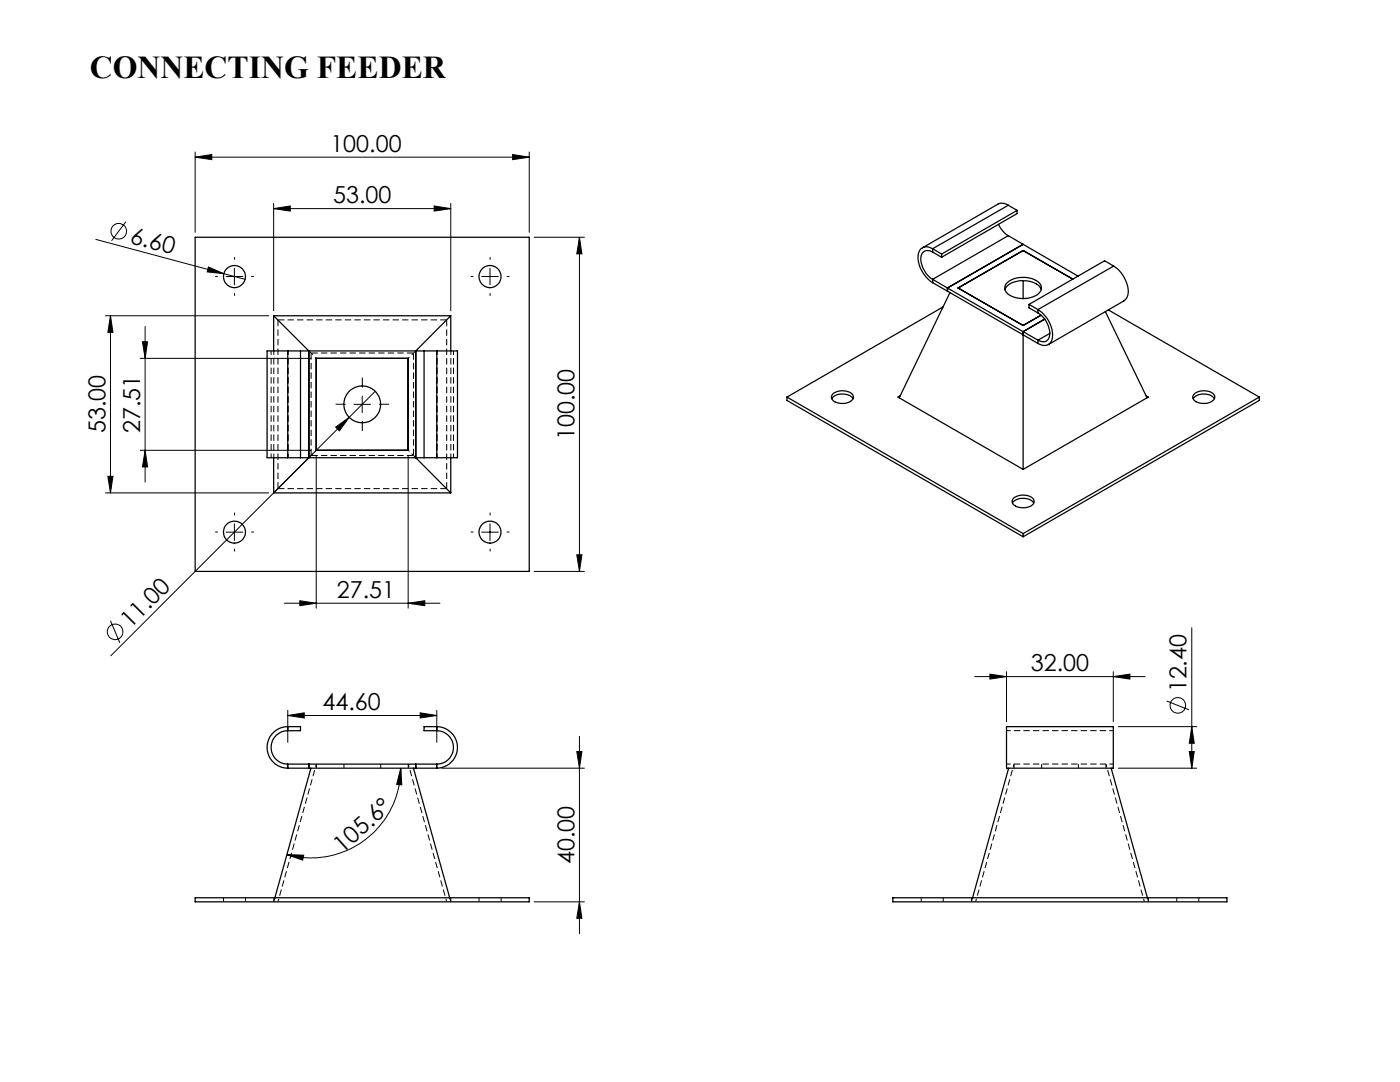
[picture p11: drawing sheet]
<svg xmlns="http://www.w3.org/2000/svg" width="279mm" height="216mm" viewBox="0 0 279 216" stroke-linecap="round" stroke-linejoin="round" font-family="sans-serif">
<g fill="none" stroke="#000" stroke-width=".2" stroke-dasharray="1.3 .6" stroke-dashoffset=".4" stroke-linecap="butt">
<path d="M54.1 70v21.3M54.6 70v21.3M57.4 91.3v-21.3M87.2 91.3v-21.3M90 91.3v-21.3M90.5 91.3v-21.3M57.4 145.8v-.8M57.4 152.5v.8M63.1 153.3v-.8M68.6 152.5v.8M76 153.3v-.8M81.5 153.3v-.8"/>
<path d="M87.2 145.8v-.8M87.2 152.5v.8M200.9 145.8h21.3M200.9 152.5h21.3M202.4 153.3v-.8M207.9 152.5v.8M215.2 153.3v-.8M220.7 153.3v-.8M44.6 179.1v.8M49 179.9v-.8M54.6 179.9v-.8M54.6 179.9l.3-.8"/>
<path d="M90 179.9v-.8M90 179.9l-.2-.8M95.6 179.1v.8M100 179.9v-.8M183.8 179.1v.8M188.2 179.9v-.8M193.9 179.9v-.8M193.9 179.9l.2-.8M229.2 179.9v-.8M229.2 179.9l-.2-.8M234.8 179.1v.8M239.2 179.9v-.8"/>
</g>
<path d="M62.1 70.4l1 1.1M82.5 70.4l-1 1.1M62.1 90.9l1-1.1M82.5 90.9l-1-1.1M55.5 179.9l7.6-27.4M89.1 179.9l-7.6-27.4M194.7 179.9l7.7-27.4M228.4 179.9l-7.7-27.4" fill="none" stroke="#000" stroke-width=".2" stroke-dasharray="1.3 .6" stroke-dashoffset=".7" stroke-linecap="butt"/>
<g fill="none" stroke="#000" stroke-width=".25">
<path d="M38.9 47.3h66.7v66.7h-66.7zM186.1 49.6a1.8 1.8 0 0 0-2-.1 1.8 1.8 0 0 0-.9 1.8 6.7 6.7 0 0 0 2.9 5.1M186.1 50.3a1.47 1.47 0 0 0-1.7-.1 1.47 1.47 0 0 0-.6 1.7 5.5 5.5 0 0 0 2.3 3.8M186.1 49.6l1.8 1.1M186.1 50.3l1.8 1M186.1 49.6v.7M186.1 55.7v.7M186.1 56.4l3 1.7M186.1 55.7l3 1.8M187.9 50.7v.6M189.1 58.1l18.1 10.4M189.1 57.5v.6"/>
<path d="M189.1 57.5l15.1 8.7M189.6 58.4l-10.1 21M199.3 44.8l.9 1.4 1 .8M200.6 57.8a3.2 3.2 0 0 1 2.9-1.8 4.7 4.7 0 0 1 4.1 1.4l.2 .4M200.8 56.6a5.1 5.1 0 0 1 6.8 .1 1.81 1.81 0 0 1-1.5 2.6 5.1 5.1 0 0 1-5.2-1 1.34 1.34 0 0 1-.1-1.7zM201.2 41l-.8-.4h-1l-15.3 8.9M201.2 41l-15.1 8.6M201.2 41l1.8 1M201.2 47l-15.1 8.7M201.2 47l3 1.8M203 42l-15.1 8.7M203 42v.6l-15.1 8.7"/>
<path d="M204.2 56v3.6M204.2 48.8l-15.1 8.7M204.2 48.8l11 6.3M214.1 55.7l-9.9-5.7-13 7.5 13 7.4 3.6-2M222.2 53.1a6.2 6.2 0 0 1 2.9 5.8l-.3 .7-.5 .4-15.1 8.8M222.2 53.1l-15 8.7M222.2 53.1l-1.7-1.1-15.1 8.7M54.6 63l7 7v21.3l-7 7.1M54.6 63h35.4M54.6 63v7M57.4 70h-4.1v21.3h4.1M57.4 70v21.3"/>
<path d="M57.4 70h29.8M60 70v21.3M63.1 71.5h18.4v18.4h-18.4zM84.6 70v21.3M87.2 70h4.1v21.3h-4.1M87.2 70v21.3M90 63l-7 7v21.3l7 7.1M90 63v7M157.1 79.2l47.1 27.3M157.1 79.2v.7l47.1 27.2M166 79.6a2.94 2.94 0 0 1 4.3 0M166.4 78.5a3.2 3.2 0 0 1 3.8 .3 1.15 1.15 0 0 1-1.1 1.6 2.79 2.79 0 0 1-3.1-.8v-.7z"/>
<path d="M179.6 79l-.4 .2 25 14.5M188.2 61.2l-31.1 18M204.2 66.2l3 1.7M204.2 66.2v27.5M205.4 60.7l1.8 1.1M205.4 60.7v.7l1.8 1M207.2 61.8a6 6 0 0 1 2.7 6.2 1.74 1.74 0 0 1-2.7 .5M207.2 62.4a4.8 4.8 0 0 1 2.1 5 1.35 1.35 0 0 1-2.1 .5M207.2 61.8v.6M207.2 67.9v.6M208.5 63.7l-4.3 2.5M209.5 66.5l-2.3 1.4"/>
<path d="M220.6 62.2l8.3 17.2M221.2 61.8l30.1 17.4M228.7 79l.5 .2-25 14.5M238.1 79.6a2.9 2.9 0 0 1 4.3 0M238.5 78.5a3.1 3.1 0 0 1 3.8 .3 1.15 1.15 0 0 1-1.1 1.6 2.71 2.71 0 0 1-3.1-.8 .83 .83 0 0 1 .4-1.1zM251.3 79.2v.7l-47.1 27.2M251.3 79.2l-47.1 27.3M54.6 91.3v7.1M54.6 98.4h35.4M57.4 91.3h29.8M90 91.3v7.1M202.2 99.5a3 3 0 0 1 4.1 .1 1.13 1.13 0 0 1-1.1 1.6 2.79 2.79 0 0 1-3.2-.8v-.5z"/>
<path d="M202.1 100.4a2.9 2.9 0 0 1 4.2 0M204.2 106.5v.6M57.4 145.8a3.3 3.3 0 0 0-3.3 3.3 3.3 3.3 0 0 0 3.3 3.4M57.4 145a4.1 4.1 0 0 0-4.1 4.1 4.1 4.1 0 0 0 4.1 4.2M57.4 153.3h29.8M57.4 152.5h29.8M57.4 145h2.6v.8h-2.6M57.4 145v.8M57.4 152.5v.8M61.6 152.5v.8M62.1 153.3l-7.2 25.8M82.5 153.3l7.2 25.8"/>
<path d="M83 152.5v.8M87.2 145.8a3.3 3.3 0 0 1 3.3 3.3 3.3 3.3 0 0 1-3.3 3.4M87.2 145a4.1 4.1 0 0 1 4.1 4.1 4.1 4.1 0 0 1-4.1 4.2M87.2 145v.8M87.2 152.5v.8M87.2 145h-2.6v.8h2.6M200.9 145h21.3v8.3h-21.3zM201.3 153.3l-7.2 25.8M221.8 153.3l7.2 25.8M38.9 179.1h66.7v.9h-66.7zM178.2 179.1h66.7v.9h-66.7z"/>
<circle cx="46.8" cy="55.2" r="2.21"/>
<circle cx="97.8" cy="55.2" r="2.2"/>
<circle cx="72.3" cy="80.7" r="3.7"/>
<circle cx="46.8" cy="106.2" r="2.21"/>
<circle cx="97.8" cy="106.2" r="2.2"/>
</g>
<path d="M55.5 63.8h33.6M61.6 70l.5 .4M83 70l-.5 .4M89.1 63.8v33.7M55.5 97.5v-33.7M61.6 91.3l.5-.4M83 91.3l-.5-.4M89.1 97.5h-33.6" fill="none" stroke="#000" stroke-width=".2" stroke-dasharray="1.3 .6" stroke-linecap="butt"/>
<path d="M62.1 70.4v20.5M82.5 70.4h-20.4M62.1 90.9h20.4M82.5 90.9v-20.5" fill="none" stroke="#000" stroke-width=".2" stroke-dasharray="1.3 .6" stroke-dashoffset="-.1" stroke-linecap="butt"/>
<g fill="none" stroke="#000" stroke-width=".2">
<path d="M38.9 31.4l3.4-.6v1.1zM38.9 30.3v16.1M38.9 31.4h66.7M102.3 30.8l3.3 .6-3.3 .5zM105.6 30.3v16.1M19.1 47.8l25.6 6.8M25.1 44.2l-2.8 3.8M41.6 53.3l3.1 1.3-3.4-.3zM44.7 54.6l4.2 1.1M45.1 55.2h3.4M46.8 53.5v3.3M54.6 41.6l3.3-.5v1z"/>
<path d="M54.6 40.6v21.4M54.6 41.6h35.4M86.6 41.1l3.4 .5-3.4 .5zM90 40.6v21.4M96.1 55.2h3.3M97.8 53.5v3.3M106.6 47.3h10M115.6 47.3l.5 3.4h-1zM115.6 47.3v66.7M21 63h32.6M22 63l.5 3.3h-1zM22 63v35.4"/>
<path d="M28 71.5h34.1M28.4 68.2h1.1l-.5 3.3zM29 65.2v31M72.3 79v3.3M74.9 78.1l-52.8 52.7M21 98.4h32.6M21.5 95h1l-.5 3.4zM28 89.9h34.1M29 89.9l.5 3.3h-1.1zM63.1 90.8v30.6M67 85.2l2.7-1.9-2 2.7zM70.6 80.7h3.3"/>
<path d="M81.5 90.8v30.6M45.1 106.2h3.4M46.8 104.5v3.3M59.8 119.9l3.3 .5-3.3 .5zM96.1 106.2h3.3M97.8 104.5v3.3M106.6 114h10M115.1 110.7h1l-.5 3.3zM22 123.9l1.9 4.4M56.8 120.4h31M81.5 120.4l3.3-.5v1zM194.5 135h34"/>
<path d="M197.6 134.5l3.3 .5-3.3 .5zM200.9 134v10M222.2 135l3.3-.5v1zM222.2 134v10M232.8 139.9l4.5 1.7M237.8 125.3v28M57.4 142.8l3.3-.6v1.1zM57.4 141.7v6.4M57.4 142.8h29.8M80 153.3l.2 3.3-1-.1zM80 153.3a17.9 17.9 0 0 1-22.7 17.2M83.9 142.2l3.3 .6-3.3 .5z"/>
<path d="M87.2 141.7v6.4M88.2 153.3h28.4M115.1 150h1l-.5 3.3zM115.6 146.9v39.4M223.2 153.3h15.6M223.2 145h15.6M237.3 150h1l-.5 3.3zM237.8 145l.5 3.3h-1zM57.3 170.5l3.3 .1-.2 1zM106.6 180h10M115.6 180l.5 3.2h-1z"/>
<circle cx="23.7" cy="46.1" r="1.56"/>
<circle cx="23" cy="126.1" r="1.56"/>
<circle cx="235.1" cy="140.8" r="1.56"/>
</g>
<g fill="none" stroke="#000" stroke-width=".2" stroke-dasharray="15.2 1.3 1.3 1.3" stroke-linecap="butt">
<path d="M43.5 55.2h-.6M46.8 51.8v-.5M46.8 58.5v.5M50.1 55.2h.6M94.5 55.2h-.6M97.8 51.8v-.5M97.8 58.5v.5M101.1 55.2h.6M72.3 77.3v-2M69 80.7h-2M72.3 84v2M75.6 80.7h2"/>
<path d="M43.5 106.2h-.6M46.8 102.8v-.5M46.8 109.5v.5M50.1 106.2h.6M94.5 106.2h-.6M97.8 102.8v-.5M97.8 109.5v.5M101.1 106.2h.6"/>
</g>
<g fill="#000">
<path d="M41.6 53.3l3.1 1.3-3.4-.3zM67 85.2l2.7-1.9-2 2.7z"/>
<path d="M102.3 30.8l3.3 .6-3.3 .5zM38.9 31.4l3.4-.6v1.1zM86.6 41.1l3.4 .5-3.4 .5zM54.6 41.6l3.3-.5v1z"/>
<path d="M115.1 110.7h1l-.5 3.3zM115.6 47.3l.5 3.4h-1z"/>
<path d="M57.4 142.8l3.3-.6v1.1zM83.9 142.2l3.3 .6-3.3 .5zM59.8 119.9l3.3 .5-3.3 .5zM81.5 120.4l3.3-.5v1zM197.6 134.5l3.3 .5-3.3 .5zM222.2 135l3.3-.5v1z"/>
<path d="M115.1 150h1l-.5 3.3zM115.6 180l.5 3.2h-1zM22 63l.5 3.3h-1zM21.5 95h1l-.5 3.4zM28.4 68.2h1.1l-.5 3.3zM29 89.9l.5 3.3h-1.1z"/>
<path d="M237.3 150h1l-.5 3.3zM237.8 145l.5 3.3h-1z"/>
<path d="M57.3 170.5l3.3 .1-.2 1zM80 153.3l.2 3.3-1-.1z"/>
</g>
<text font-size="6.3" x="17.9" y="15.6">CONNECTING FEEDER</text>
<g font-size="4.7">
<text x="65.9" y="30.3">100.00</text>
<text x="66.5" y="40.6">53.00</text>
<text x="25.8" y="48.4" transform="rotate(15 25.8 48.4)">6.60</text>
<text x="21" y="86.5" transform="rotate(-90 21 86.5)">53.00</text>
<text x="28" y="86.5" transform="rotate(-90 28 86.5)">27.51</text>
<text x="114.6" y="87.8" transform="rotate(-90 114.6 87.8)">100.00</text>
<text x="67.2" y="119.3">27.51</text>
<text x="26" y="125.4" transform="rotate(-45 26 125.4)">11.00</text>
<text x="205.7" y="134">32.00</text>
<text x="64.4" y="141.7">44.60</text>
<text x="236.8" y="138.2" transform="rotate(-90 236.8 138.2)">12.40</text>
<text x="68.4" y="170.3" transform="rotate(-42 68.4 170.3)">105.6°</text>
<text x="114.6" y="172.4" transform="rotate(-90 114.6 172.4)">40.00</text>
</g>
</svg>
